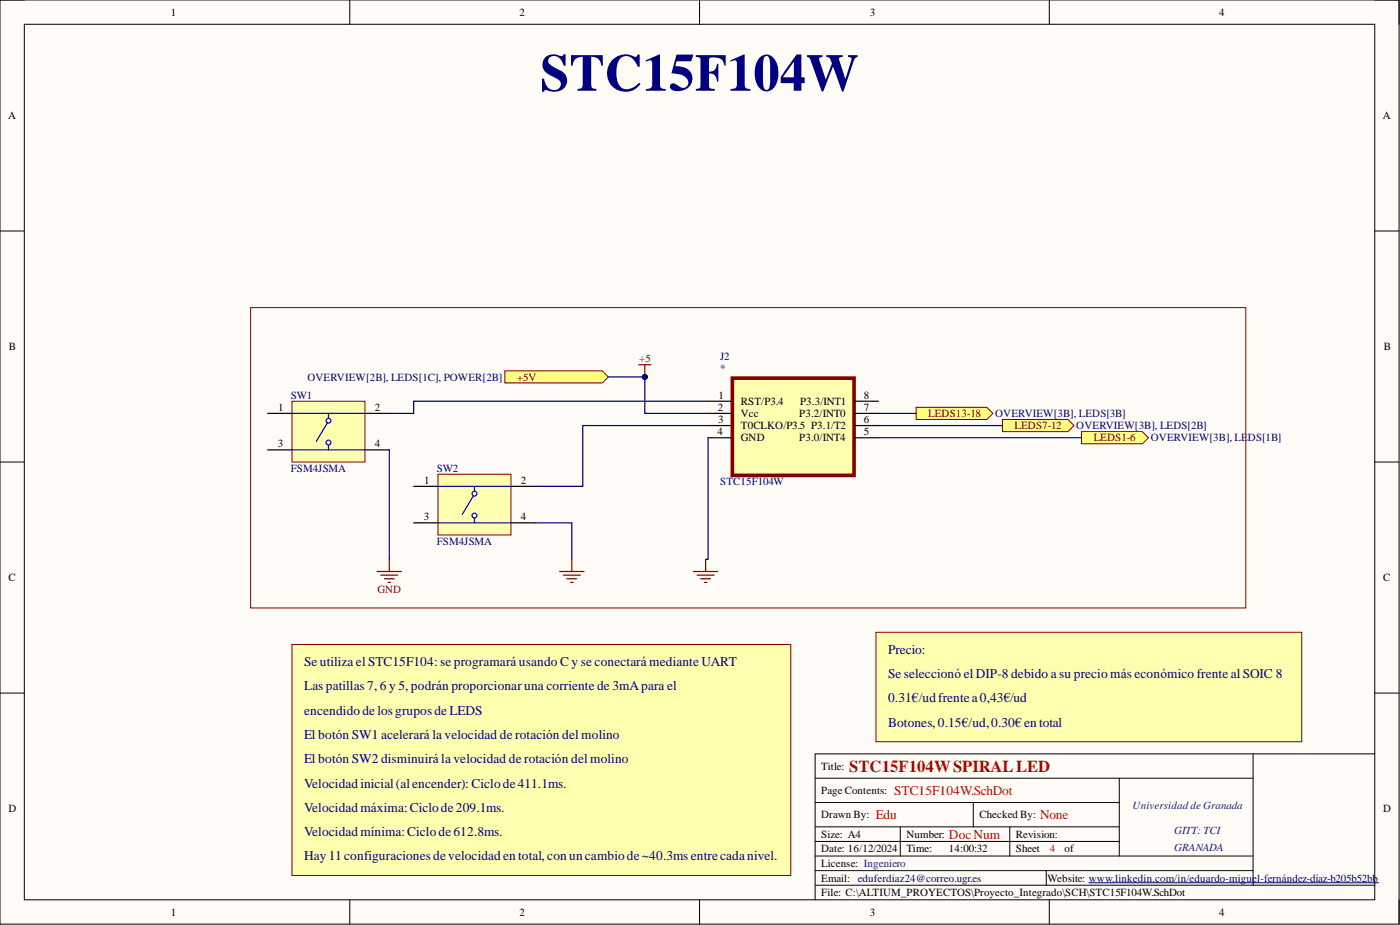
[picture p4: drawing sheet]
<svg xmlns="http://www.w3.org/2000/svg" width="292mm" height="193mm" viewBox="0 0 292 193" stroke-linecap="round" stroke-linejoin="round" font-family="sans-serif">
<path d="M0 0h291.9v192.8h-291.9z" fill-rule="evenodd" fill="#fffcf8"/>
<path d="M0 0h291.9v192.8h-291.9z" fill="none" stroke="#000" stroke-width=".21"/>
<path d="M5.1 5.1h281.7v182.6h-281.7z" fill-rule="evenodd" fill="#fffcf8"/>
<g fill="none" stroke="#000" stroke-width=".21">
<path d="M0 0h5.1M73 0v5.1M146 0v5.1M218.9 0v5.1M286.8 0h5.1v5.1M5.1 5.1h281.7v182.6h-281.7zM0 48.2h5.1M286.8 48.2h5.1M0 96.4h5.1M286.8 96.4h5.1M0 144.6h5.1M261.4 157.3v27.4"/>
<path d="M286.8 144.6h5.1M286.8 157.3h-116.7v30.4M170.1 172.5h63.4M170.1 178.6h91.3M170.1 175.5h63.4M170.1 167.4h63.4M170.1 162.3h91.3M187.8 172.5v6.1M203.1 167.4v5.1M210.7 172.5v6.1M233.5 162.3v16.3M73 187.7v5.1"/>
<path d="M146 187.7v5.1M170.1 181.6h91.3M170.1 184.7h116.7M218.3 181.6v3.1M218.9 187.7v5.1M291.9 187.7v5.1"/>
</g>
<path d="M227.2 184.2h60.4" fill="none" stroke="#000080" stroke-width=".21"/>
<path d="M225.7 90h12.7l1.2 1.3-1.2 1.3h-12.7z" fill-rule="evenodd" fill="#ffff80"/>
<path d="M225.7 90h12.7l1.2 1.3-1.2 1.3h-12.7z" fill="none" stroke="#800000" stroke-width=".21"/>
<path d="M209.2 87.5h13.6l1.3 1.3-1.3 1.2h-13.6z" fill-rule="evenodd" fill="#ffff80"/>
<path d="M209.2 87.5h13.6l1.3 1.3-1.3 1.2h-13.6z" fill="none" stroke="#800000" stroke-width=".21"/>
<path d="M191.1 85h14.8l1.3 1.2-1.3 1.3h-14.8z" fill-rule="evenodd" fill="#ffff80"/>
<path d="M191.1 85h14.8l1.3 1.2-1.3 1.3h-14.8z" fill="none" stroke="#800000" stroke-width=".21"/>
<path d="M86.3 101.5h5.1M86.3 109.1h5.1M106.6 101.5h5.1M106.6 109.1h5.1" fill="none" stroke="#000" stroke-width=".25"/>
<path d="M91.4 98.9h15.2v12.7h-15.2z" fill-rule="evenodd" fill="#ffffb0"/>
<path d="M91.4 98.9h15.2v12.7h-15.2z" fill="none" stroke="#800000" stroke-width=".21"/>
<path d="M91.4 101.5h15.2M91.4 109.1h15.2M99 108.1v1" fill="none" stroke="#00f" stroke-width=".25"/>
<circle cx="99" cy="107.6" r=".51" fill="#fff"/>
<circle cx="99" cy="107.6" r=".51" fill="none" stroke="#00f" stroke-width=".25"/>
<circle cx="99" cy="103" r=".51" fill="#fff"/>
<g fill="none" stroke="#00f" stroke-width=".25">
<path d="M98.7 103.5l-2.2 3.8M99 101.5v1"/>
<circle cx="99" cy="103" r=".51"/>
</g>
<path d="M55.8 86.2h5.1M55.8 93.9h5.1M76.2 86.2h5M76.2 93.9h5" fill="none" stroke="#000" stroke-width=".25"/>
<path d="M60.9 83.7h15.3v12.7h-15.3z" fill-rule="evenodd" fill="#ffffb0"/>
<path d="M60.9 83.7h15.3v12.7h-15.3z" fill="none" stroke="#800000" stroke-width=".21"/>
<path d="M60.9 86.2h15.3M60.9 93.9h15.3M68.5 92.8v1.1" fill="none" stroke="#00f" stroke-width=".25"/>
<circle cx="68.5" cy="92.3" r=".51" fill="#fff"/>
<circle cx="68.5" cy="92.3" r=".51" fill="none" stroke="#00f" stroke-width=".25"/>
<circle cx="68.5" cy="87.8" r=".51" fill="#fff"/>
<g fill="none" stroke="#00f" stroke-width=".25">
<path d="M68.3 88.3l-2.3 3.8M68.5 86.2v1.1"/>
<circle cx="68.5" cy="87.8" r=".51"/>
</g>
<path d="M52.3 64.2h207.6v62.6h-207.6z" fill="none" stroke="#800000" stroke-width=".21"/>
<path d="M152.8 78.9h25.4v20.3h-25.4z" fill-rule="evenodd" fill="#ffffb0"/>
<path d="M152.8 78.9h25.4v20.3h-25.4z" fill="none" stroke="#800000" stroke-width=".76"/>
<path d="M147.7 86.2h5.1M147.7 88.8h5.1M147.7 91.3h5.1M147.7 83.7h5.1M178.2 86.2h5.1M178.2 88.8h5.1M178.2 91.3h5.1M178.2 83.7h5.1" fill="none" stroke="#000" stroke-width=".25"/>
<g fill="none" stroke="#800000" stroke-width=".25">
<path d="M133.3 76.1h2.5M134.5 76.1v2.5M78.7 119.2h5.1M79.5 120h3.5M81.2 116.7v2.5M116.8 119.2h5M117.5 120h3.6M119.3 116.7v2.5M144.7 119.2h5.1M145.4 120h3.6M147.2 116.7v2.5M80.2 120.7h2"/>
<path d="M81 121.5h.5M118.3 120.7h2M119 121.5h.6M146.2 120.7h2M147 121.5h.5"/>
</g>
<circle cx="134.5" cy="78.6" r=".51" fill="#000080"/>
<circle cx="134.5" cy="78.6" r=".51" fill="none" stroke="#000080" stroke-width=".21"/>
<path d="M134.5 78.6v7.6h13.2M147.7 88.8h-26.1v12.7h-9.9M147.7 83.7h-61.4v2.5h-5.1M183.3 88.8h25.9M183.3 86.2h7.8M183.3 91.3h42.4" fill="none" stroke="#000080" stroke-width=".25"/>
<circle cx="134.5" cy="78.6" r=".51" fill="#000080"/>
<circle cx="134.5" cy="78.6" r=".51" fill="none" stroke="#000080" stroke-width=".21"/>
<path d="M81.2 93.9v22.8M147.7 91.3v25.4h-.5M111.7 109.1h7.6v7.6" fill="none" stroke="#000080" stroke-width=".25"/>
<path d="M105.3 77.4h20.3l1.3 1.2-1.3 1.3h-20.3z" fill-rule="evenodd" fill="#ffff80"/>
<path d="M105.3 77.4h20.3l1.3 1.2-1.3 1.3h-20.3z" fill="none" stroke="#800000" stroke-width=".21"/>
<path d="M126.9 78.6h7.6" fill="none" stroke="#000080" stroke-width=".25"/>
<circle cx="134.5" cy="78.6" r=".51" fill="#000080"/>
<circle cx="134.5" cy="78.6" r=".51" fill="none" stroke="#000080" stroke-width=".21"/>
<path d="M60.9 134.4h104.1v48.2h-104.1z" fill-rule="evenodd" fill="#ffffb0"/>
<path d="M60.9 134.4h104.1v48.2h-104.1z" fill="none" stroke="#800000" stroke-width=".21"/>
<path d="M182.8 131.9h88.8v22.8h-88.8z" fill-rule="evenodd" fill="#ffffb0"/>
<path d="M182.8 131.9h88.8v22.8h-88.8z" fill="none" stroke="#800000" stroke-width=".21"/>
<text font-size="11" fill="#000080" x="112.7" y="18.9">STC15F104W</text>
<text font-size="3.5" fill="#d50000" x="177.2" y="161">STC15F104WSPIRALLED</text>
<g font-size="2.8" fill="#000080">
<text x="185.3" y="136.4">Precio:</text>
<text x="63.5" y="138.9">Se utiliza el STC15F104: se programará usando C y se conectará mediante UART</text>
<text x="63.5" y="144">Las patillas 7, 6 y 5, podrán proporcionar una corriente de 3mApara el</text>
<text x="185.3" y="141.5">Se seleccionó el DIP-8 debido a su precio más económico frente al SOIC 8</text>
<text x="63.5" y="149.1">encendidodelosgruposdeLEDS</text>
<text x="185.3" y="146.5">0.31€/udfrentea0,43€/ud</text>
<text x="63.5" y="154.1">El botón SW1 acelerará la velocidad de rotación del molino</text>
<text x="185.3" y="151.6">Botones, 0.15€/ud,0.30€entotal</text>
<text x="63.5" y="159.2">El botón SW2 disminuirá la velocidad de rotación del molino</text>
<text x="63.5" y="164.3">Velocidadinicial(alencender): Ciclode411.1ms.</text>
<text x="63.5" y="169.4">Velocidadmáxima:Ciclode209.1ms.</text>
<text x="63.5" y="174.4">Velocidadmínima:Ciclode612.8ms.</text>
<text x="63.5" y="179.5">Hay11configuracionesdevelocidadentotal, conuncambiode~40.3ms entrecadanivel.</text>
</g>
<g font-size="2.8" fill="#d50000">
<text x="186.6" y="165.8">STC15F104W.SchDot</text>
<text x="182.8" y="170.9">Edu</text>
<text x="217" y="170.9">None</text>
<text x="198" y="174.9">DocNum</text>
</g>
<g font-size="2.3">
<text x="35.6" y="3.3">1</text>
<text x="108.4" y="3.3">2</text>
<text x="181.5" y="3.3">3</text>
<text x="254.3" y="3.3">4</text>
<text x="1.7" y="24.9">A</text>
<text x="288.5" y="24.9">A</text>
<text x="1.9" y="73.1">B</text>
<text x="288.7" y="73.1">B</text>
<text x="149.9" y="83.2">1</text>
<text x="180.2" y="83.2">8</text>
<text x="58" y="85.7">1</text>
<text x="78.2" y="85.7">2</text>
<text x="149.8" y="85.7">2</text>
<text x="149.8" y="88.3">3</text>
<text x="154.6" y="87">Vcc</text>
<text x="154.6" y="89.5">T0CLKO/P3.5 P3.1/T2</text>
<text x="154.6" y="84.5">RST/P3.4</text>
<text x="166.8" y="87">P3.2/INT0</text>
<text x="166.9" y="84.5">P3.3/INT1</text>
<text x="180.2" y="85.7">7</text>
<text x="180.2" y="88.3">6</text>
<text x="58" y="93.3">3</text>
<text x="78.2" y="93.3">4</text>
<text x="149.7" y="90.8">4</text>
<text x="154.6" y="92.1">GND</text>
<text x="166.8" y="92.1">P3.0/INT4</text>
<text x="180.2" y="90.8">5</text>
<text x="88.5" y="101">1</text>
<text x="108.6" y="101">2</text>
<text x="88.4" y="108.6">3</text>
<text x="108.6" y="108.6">4</text>
<text x="1.8" y="121.3">C</text>
<text x="288.6" y="121.3">C</text>
<text x="171.3" y="160.6">Title:</text>
<text x="171.3" y="165.6">Page Contents:</text>
<text x="1.8" y="169.4">D</text>
<text x="171.3" y="170.7">Drawn By:</text>
<text x="204.3" y="170.7">Checked By:</text>
<text x="288.6" y="169.4">D</text>
<text x="171.3" y="174.8">Size: A4</text>
<text x="171.3" y="177.8">Date: 16/12/2024</text>
<text x="189.1" y="174.8">Number:</text>
<text x="189.1" y="177.8">Time:</text>
<text x="198" y="177.8">14:00:32</text>
<text x="212" y="174.8">Revision:</text>
<text x="212" y="177.8">Sheet</text>
<text x="222.1" y="177.8">of</text>
<text x="171.3" y="180.9">License: Ingeniero</text>
<text x="171.3" y="183.9">Email: eduferdiaz24@correo.ugr.es</text>
<text x="218.6" y="183.9">Website: www.linkedin.com/in/eduardo-miguel-fernández-díaz-b205b52bb</text>
<text x="35.6" y="191">1</text>
<text x="108.4" y="191">2</text>
<text x="171.3" y="187">File: C:\ALTIUM_PROYECTOS\Proyecto_Integrado\SCH\STC15F104W.SchDot</text>
<text x="181.5" y="191">3</text>
<text x="254.3" y="191">4</text>
</g>
<g font-size="2.3" fill="#800000">
<text x="133.3" y="75.6">+5</text>
<text x="107.9" y="79.4">+5V</text>
<text x="193.7" y="87">LEDS13-18</text>
<text x="211.7" y="89.5">LEDS7-12</text>
<text x="228.2" y="92.1">LEDS1-6</text>
<text x="78.8" y="123.8">GND</text>
</g>
<g font-size="2.3" fill="#000080">
<text x="150.3" y="77.6">*</text>
<text x="150.3" y="75.1">J2</text>
<text x="60.7" y="83.2">SW1</text>
<text x="64.1" y="79.4">OVERVIEW[2B], LEDS[1C], POWER[2B]</text>
<text x="207.6" y="87">OVERVIEW[3B], LEDS[3B]</text>
<text x="224.6" y="89.5">OVERVIEW[3B], LEDS[2B]</text>
<text x="240.1" y="92.1">OVERVIEW[3B], LE</text>
<text x="260.4" y="92.1">DS[1B]</text>
<text x="60.7" y="98.4">FSM4JSMA</text>
<text x="91.1" y="98.4">SW2</text>
<text x="150.3" y="101.2">STC15F104W</text>
<text x="91.1" y="113.6">FSM4JSMA</text>
</g>
<g font-size="2.3" fill="#1a237e">
<text x="236.3" y="168.7">Universidad de Granada</text>
<text x="245" y="174">GITT: TCI</text>
<text x="245" y="177.6">GRANADA</text>
</g>
<text font-size="2.3" fill="#d50000" x="219.1" y="177.8">4</text>
</svg>
